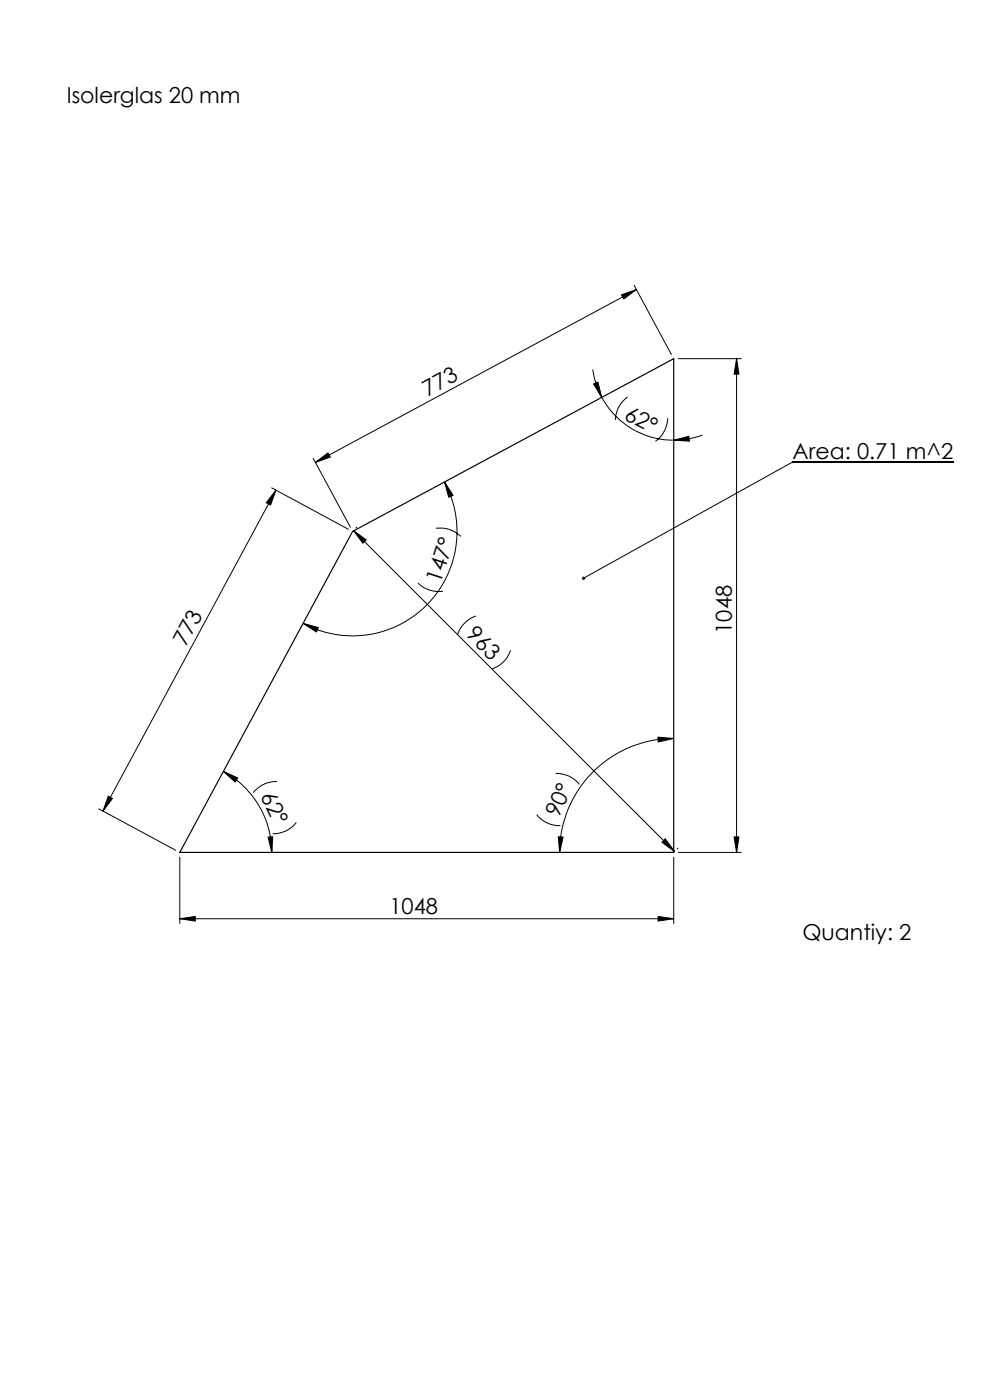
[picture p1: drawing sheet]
<svg xmlns="http://www.w3.org/2000/svg" width="210mm" height="297mm" viewBox="0 0 210 297" stroke-linecap="round" stroke-linejoin="round" font-family="sans-serif">
<g fill="none" stroke="#000" stroke-width=".21">
<path d="M125.7 78.4a18.4 18.4 0 0 0 1.9 5.9M131.8 62.5l3.2-1.1-2.7 2zM134.5 60.5l7.9 14.7M135 61.4l-68.1 36.7M143.9 76.1h13.3M156.2 76.1l.5 3.3h-1zM156.2 76.1v104.7M66.4 97.2l7.9 14.7M66.9 98.1l2.7-2 .5 .9zM125.9 81.5l.9-.4 .8 3.2zM127.6 84.3a17.3 17.3 0 0 0 15.3 9.1M133.1 84.2a6.1 6.1 0 0 0-2.6 4.9"/>
<path d="M141.6 88.7a6.4 6.4 0 0 1-2.6 4.9M142.9 93.4l3.2-.8 .1 1zM149 92.3a17.9 17.9 0 0 1-6.1 1.1M202.2 98h-34.1l-44.3 24.7M57.6 103.5l16.3 8.8M58.5 104l-36.7 68.1M58.5 104l-1.1 3.1-.9-.5zM75 112.6l68.1 68.1M75 112.6l2.7 1.9-.7 .7zM75.7 111.8l-.2 .2M92.5 112.1a6.3 6.3 0 0 1 5.3 1.7M94.3 102.3l1.8 2.8-.9 .4z"/>
<path d="M94.3 102.3a22.1 22.1 0 0 1-3.8 26.1 22.1 22.1 0 0 1-26.2 3.9M64.3 132.3l3.2 .8-.4 1zM88.7 123.7a6.1 6.1 0 0 0 5.2 1.7M101 130.7a6.5 6.5 0 0 0-4 3.9M108.3 138a6.3 6.3 0 0 1-3.9 3.9M139.6 156.4l3.3 .3-3.3 .7zM142.9 156.7a24.2 24.2 0 0 0-24.2 24.1M21 171.6l16.3 8.8M23 168.9l.8 .5-2 2.7zM47.4 163.7l3 1.3-.5 .9zM47.4 163.7a19.6 19.6 0 0 1 10.2 17.1M56.9 177.6l1-.1-.3 3.3z"/>
<path d="M58.7 165.8a6.3 6.3 0 0 0-5 2.4M62.9 174.5a6.3 6.3 0 0 1-5.1 2.4M113.8 172.8a6.2 6.2 0 0 0 5.1 2.4M117.9 164.1a6.2 6.2 0 0 1 5 2.3M118.4 177.5l1.1 .1-.8 3.2zM141.1 177.9l2 2.8-2.7-2zM143.8 179.9l-.2 .2M155.7 177.5h1l-.5 3.3zM38.1 194.9l3.3-.5v1zM38.1 181.9v14M38.1 194.9h104.8M139.6 194.4l3.3 .5-3.3 .5z"/>
<path d="M142.9 181.9v14M143.9 180.8h13.3"/>
</g>
<g fill="#000">
<path d="M123.5 122.4a.34 .34 0 0 1 .6 0 .34 .34 0 0 1-.1 .5 .34 .34 0 0 1-.5-.1l.3-.1-.3 .1z"/>
<path d="M156.2 76.1l.5 3.3h-1zM155.7 177.5h1l-.5 3.3z"/>
<path d="M66.9 98.1l2.7-2 .5 .9zM131.8 62.5l3.2-1.1-2.7 2z"/>
<path d="M125.9 81.5l.9-.4 .8 3.2zM142.9 93.4l3.2-.8 .1 1z"/>
<path d="M64.3 132.3l3.2 .8-.4 1zM94.3 102.3l1.8 2.8-.9 .4z"/>
<path d="M139.6 156.4l3.3 .3-3.3 .7zM118.4 177.5l1.1 .1-.8 3.2z"/>
<path d="M23 168.9l.8 .5-2 2.7zM58.5 104l-1.1 3.1-.9-.5z"/>
<path d="M56.9 177.6l1-.1-.3 3.3zM47.4 163.7l3 1.3-.5 .9z"/>
<path d="M139.6 194.4l3.3 .5-3.3 .5zM38.1 194.9l3.3-.5v1z"/>
<path d="M141.1 177.9l2 2.8-2.7-2zM75 112.6l2.7 1.9-.7 .7z"/>
</g>
<path d="M74.8 112.7l68.1-36.6v104.7h-104.8z" fill="none" stroke="#000" stroke-width=".25"/>
<g font-size="4.7">
<text x="14.2" y="21.8">Isolerglas 20 mm</text>
<text x="90.7" y="84.1" transform="rotate(-28 90.7 84.1)">773</text>
<text x="132.2" y="88.8" transform="rotate(28 132.2 88.8)">62°</text>
<text x="168.1" y="97.4">Area: 0.71 m^2</text>
<text x="93.4" y="123.9" transform="rotate(-72 93.4 123.9)">147°</text>
<text x="39.4" y="137.3" transform="rotate(-62 39.4 137.3)">773</text>
<text x="98.7" y="134.8" transform="rotate(45 98.7 134.8)">963</text>
<text x="155.2" y="134.4" transform="rotate(-90 155.2 134.4)">1048</text>
<text x="55.2" y="168.9" transform="rotate(65 55.2 168.9)">62°</text>
<text x="118.5" y="173.5" transform="rotate(-65 118.5 173.5)">90°</text>
<text x="82.6" y="193.9">1048</text>
<text x="170.2" y="199.4">Quantiy: 2</text>
</g>
</svg>
